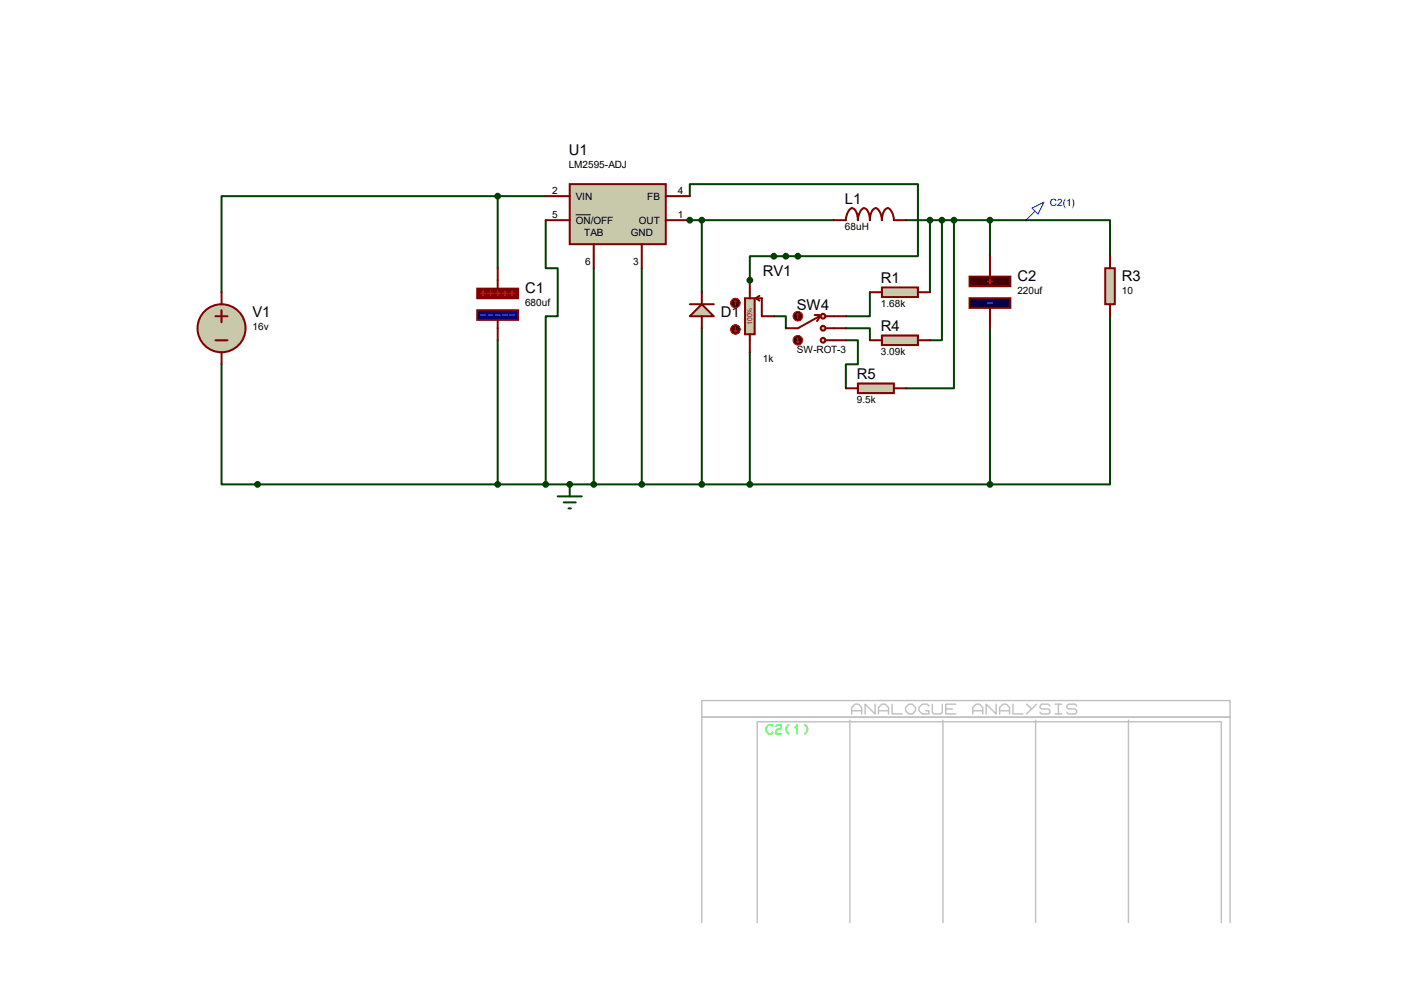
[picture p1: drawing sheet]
<svg xmlns="http://www.w3.org/2000/svg" width="297mm" height="210mm" viewBox="0 0 297 210" stroke-linecap="round" stroke-linejoin="round" font-family="sans-serif">
<path d="M125.6 56.7v45.7h83.8v-33M135.8 56.7v45.7M148.5 46.6h27.9M209.4 46.6v7.6" fill="none" stroke="#004000" stroke-width=".42"/>
<circle cx="120.5" cy="102.4" r=".21" fill="#004000"/>
<path d="M145.9 46.6h2.6M209.4 46.6h25.4v7.6M234.8 66.9v35.5h-25.4M120.5 102.4h5.1" fill="none" stroke="#004000" stroke-width=".42"/>
<circle cx="145.9" cy="46.6" r=".21" fill="#004000"/>
<g fill="none" stroke="#004000" stroke-width=".42">
<path d="M105.3 41.5h-58.4v20.3M105.3 41.5v15.2M105.3 41.5h10.1M115.4 46.6v10.1h2.6v10.2h-2.6v35.5M145.9 41.5v-2.6h48.3v15.3h-30.5M148.5 46.6v15.2M191.6 46.6h17.8M196.7 46.6v15.2M199.3 46.6v25.4h-2.6M201.8 46.6v35.5h-10.2M46.9 77v25.4h73.6M105.3 72v30.4"/>
<path d="M148.5 69.4v33M158.6 74.5v27.9"/>
</g>
<circle cx="158.6" cy="59.3" r=".21" fill="#004000"/>
<path d="M163.7 54.2h-5.1v5.1M163.7 66.9h2.5v2.5M178.9 72h2.6v5h-2.6v5.1M178.9 69.4h5.1v2.6M184 61.8v5.1h-5.1" fill="none" stroke="#004000" stroke-width=".42"/>
<path d="M120.5 38.9h20.3v12.7h-20.3z" fill="#c8c8aa" stroke="#800000" stroke-width=".42"/>
<path d="M115.4 41.5h5.1M115.4 46.6h5.1M125.6 51.6v5.1M135.8 51.6v5.1M140.8 41.5h5.1M140.8 46.6h5.1" fill="none" stroke="#800000" stroke-width=".42"/>
<path d="M121.8 45.4h3.2" fill="none" stroke="#000" stroke-width=".21"/>
<path d="M101 61h8.6v2.1h-8.6z" fill="#800000" stroke="#800000" stroke-width=".42"/>
<path d="M101 65.6h8.6v2h-8.6z" fill="#000078" stroke="#800000" stroke-width=".42"/>
<path d="M101.7 66.6h1M103.3 66.6h1M104.8 66.6h1M106.3 66.6h1M107.8 66.6h1" fill="none" stroke="#4376fe" stroke-width=".25"/>
<path d="M101.7 62.1h1M102.2 61.6v1M103.3 62.1h1M103.8 61.6v1M104.8 62.1h1M105.3 61.6v1M106.3 62.1h1M106.8 61.6v1M107.8 62.1h1M108.3 61.6v1" fill="none" stroke="#f00" stroke-width=".25"/>
<path d="M105.3 56.7v4.3M176.4 46.6h2.5a2.69 2.69 0 0 1 1.3-2.6 2.31 2.31 0 0 1 1.3 2.6 2.69 2.69 0 0 1 1.3-2.6 2.31 2.31 0 0 1 1.2 2.6 2.31 2.31 0 0 1 1.3-2.6 2.69 2.69 0 0 1 1.3 2.6 2.31 2.31 0 0 1 1.2-2.6 2.69 2.69 0 0 1 1.3 2.6h2.5M105.3 67.6v4.4" fill="none" stroke="#800000" stroke-width=".42"/>
<path d="M205.1 58.5h8.6v2h-8.6z" fill="#480000" stroke="#800000" stroke-width=".42"/>
<path d="M205.1 63.1h8.6v2h-8.6z" fill="#000048" stroke="#800000" stroke-width=".42"/>
<path d="M208.9 64.1h1" fill="none" stroke="#4376fe" stroke-width=".25"/>
<path d="M208.9 59.5h1M209.4 59v1" fill="none" stroke="#f00" stroke-width=".25"/>
<path d="M209.4 54.2v4.3M209.4 65.1v4.3" fill="none" stroke="#800000" stroke-width=".42"/>
<g fill="#004000" stroke="#004000" stroke-width=".42">
<circle cx="209.4" cy="102.4" r=".51"/>
<circle cx="199.3" cy="46.6" r=".51"/>
<circle cx="158.6" cy="102.4" r=".51"/>
<circle cx="135.8" cy="102.4" r=".51"/>
<circle cx="125.6" cy="102.4" r=".51"/>
</g>
<circle cx="46.9" cy="69.4" r="5.1" fill="#c8c8aa" stroke="#800000" stroke-width=".42"/>
<path d="M45.6 66.9h2.5M45.6 72h2.5M46.9 61.8v2.5M46.9 65.6v2.6M46.9 74.5v2.5" fill="none" stroke="#800000" stroke-width=".42"/>
<g fill="#004000" stroke="#004000" stroke-width=".42">
<circle cx="148.5" cy="46.6" r=".51"/>
<circle cx="148.5" cy="102.4" r=".51"/>
<circle cx="209.4" cy="46.6" r=".51"/>
<circle cx="120.5" cy="102.4" r=".51"/>
</g>
<g fill="none" stroke="#c0c0c0" stroke-width=".3">
<path d="M148.5 151.7h111.7M179.8 152.3v42.9M180.2 151v-1.4l.7-.7h.7l.7 .7v1.4M180.2 150.3h2.1M185.1 148.9v2.1l-2.1-2.1v2.1M185.8 151v-1.4l.8-.7h.7l.7 .7v1.4M185.8 150.3h2.2M188.7 148.9v2.1h2.1M191.6 149.6l.7-.7h.7l.7 .7v.7l-.7 .7h-.7l-.7-.7zM196.5 149.3l-.3-.4h-1.1l-.7 .7v.7l.7 .7h1.4v-.7h-.7M197.2 148.9v1.8l.4 .3h1.4l.3-.3v-1.8M199.5 152.3v42.9"/>
<path d="M200.1 149.9h1.4M202.2 148.9h-2.1v2.1h2.1M205.8 151v-1.4l.7-.7h.7l.7 .7v1.4M205.8 150.3h2.1M210.7 148.9v2.1l-2.1-2.1v2.1M211.5 151v-1.4l.7-.7h.7l.7 .7v1.4M211.5 150.3h2.1M214.3 148.9v2.1h2.1M217.2 148.9l1 1M219.1 152.3v42.9M219.3 148.9l-2.1 2.1M222.1 149.3l-.3-.4h-1.5l-.3 .4v.3l.3 .3h1.5l.3 .4v.4l-.3 .3h-1.5l-.3-.3"/>
<path d="M223.2 148.9h1.4M223.2 151h1.4M223.9 148.9v2.1M227.8 149.3l-.3-.4h-1.5l-.3 .4v.3l.3 .3h1.5l.3 .4v.4l-.3 .3h-1.5l-.3-.3M238.7 152.3v42.9M148.5 195.2v-47h111.7v47M160.2 195.2v-42.5h98.2v42.5"/>
</g>
<path d="M163.4 153.6l-.1-.3h-.7l-.5 .6v.7l.5 .6h.7l.1-.3M164.2 153.6l.2-.3h.7l.2 .6-.2 .3h-.7l-.2 .4v.6h1.1M166.8 153.3l-.5 .6v.7l.5 .6M168.2 153.9l.5-.6v1.9M170.3 153.3l.5 .6v.7l-.5 .6" fill="none" stroke="#0f0" stroke-width=".3"/>
<path d="M118 105h5.1M119.3 106.3h2.5M120.3 107.5h.5M120.5 102.4v2.6" fill="none" stroke="#004000" stroke-width=".42"/>
<path d="M233.8 56.7h2v7.6h-2z" fill="#c8c8aa" stroke="#800000" stroke-width=".42"/>
<path d="M234.8 54.2v2.5M234.8 64.3v2.6" fill="none" stroke="#800000" stroke-width=".42"/>
<path d="M218.3 44l2.6-1.2-1.3 2.5zM218.8 44.8l-1.8 1.8" fill="none" stroke="#0000c0" stroke-width=".21"/>
<circle cx="145.9" cy="46.6" r=".51" fill="#004000" stroke="#004000" stroke-width=".42"/>
<path d="M148.5 64.3l2.5 2.6h-5.1z" fill="#c8c8aa" stroke="#800000" stroke-width=".42"/>
<path d="M145.9 64.3h5.1M148.5 61.8v2.5M148.5 66.9v2.5" fill="none" stroke="#800000" stroke-width=".42"/>
<g fill="#004000" stroke="#004000" stroke-width=".42">
<circle cx="115.4" cy="102.4" r=".51"/>
<circle cx="105.3" cy="102.4" r=".51"/>
<circle cx="105.3" cy="41.5" r=".51"/>
<circle cx="54.5" cy="102.4" r=".51"/>
</g>
<path d="M186.6 60.8h7.6v2h-7.6z" fill="#c8c8aa" stroke="#800000" stroke-width=".42"/>
<path d="M184 61.8h2.6M194.2 61.8h2.5" fill="none" stroke="#800000" stroke-width=".42"/>
<path d="M186.6 71h7.6v2h-7.6z" fill="#c8c8aa" stroke="#800000" stroke-width=".42"/>
<path d="M184 72h2.6M194.2 72h2.5" fill="none" stroke="#800000" stroke-width=".42"/>
<path d="M181.5 81.1h7.6v2h-7.6z" fill="#c8c8aa" stroke="#800000" stroke-width=".42"/>
<path d="M178.9 82.1h2.6M189.1 82.1h2.5" fill="none" stroke="#800000" stroke-width=".42"/>
<g fill="#004000" stroke="#004000" stroke-width=".42">
<circle cx="168.8" cy="54.2" r=".51"/>
<circle cx="166.2" cy="54.2" r=".51"/>
<circle cx="163.7" cy="54.2" r=".51"/>
<circle cx="196.7" cy="46.6" r=".51"/>
<circle cx="201.8" cy="46.6" r=".51"/>
</g>
<path d="M157.6 63.1h2v7.6h-2z" fill="#c8c8aa" stroke="#800000" stroke-width=".42"/>
<path d="M158.6 59.3v3.8M158.6 70.7v3.8M159.9 63.1l.8 .5M159.9 63.1h1.3v3.8h2.5M160.7 62.6l-.8 .5" fill="none" stroke="#800000" stroke-width=".42"/>
<circle cx="155.6" cy="64.1" r="1.02" fill="#400000" stroke="#f00" stroke-width=".21"/>
<path d="M155.6 63.6l-.3 .2M155.6 63.6l.2 .2M155.6 63.6v1" fill="none" stroke="#f00" stroke-width=".21"/>
<circle cx="155.6" cy="69.7" r="1.02" fill="#400000" stroke="#f00" stroke-width=".21"/>
<path d="M155.3 69.9l.3 .3M155.6 69.2v1M155.8 69.9l-.2 .3" fill="none" stroke="#f00" stroke-width=".21"/>
<circle cx="158.6" cy="59.3" r=".51" fill="#004000" stroke="#004000" stroke-width=".42"/>
<g fill="#c8c8aa" stroke="#800000" stroke-width=".42">
<circle cx="174.1" cy="69.4" r=".51"/>
<circle cx="174.1" cy="72" r=".51"/>
<circle cx="174.1" cy="66.9" r=".51"/>
</g>
<path d="M172.3 66.6h1.1M173.4 66.9l-4.6 2.5h-2.6M173.4 67.1l-.6 .8M174.6 72h4.3M174.6 66.9h4.3M174.9 69.4h4" fill="none" stroke="#800000" stroke-width=".42"/>
<circle cx="168.8" cy="72" r="1.02" fill="#400000" stroke="#f00" stroke-width=".21"/>
<path d="M168.5 72.2l.3 .3M168.8 71.5v1M169 72.2l-.2 .3" fill="none" stroke="#f00" stroke-width=".21"/>
<circle cx="168.8" cy="66.9" r="1.02" fill="#400000" stroke="#f00" stroke-width=".21"/>
<path d="M168.8 66.4l.2 .2M168.8 66.4l-.3 .2M168.8 66.4v1" fill="none" stroke="#f00" stroke-width=".21"/>
<g font-size="3.1">
<text x="120.3" y="32.7">U1</text>
<text x="178.7" y="43.1">L1</text>
<text x="161.4" y="58.4">RV1</text>
<text x="186.4" y="59.9">R1</text>
<text x="215.2" y="59.4">C2</text>
<text x="237.3" y="59.4">R3</text>
<text x="111.1" y="61.9">C1</text>
<text x="168.6" y="65.5">SW4</text>
<text x="53.4" y="67">V1</text>
<text x="152.5" y="67">D1</text>
<text x="186.4" y="70.1">R4</text>
<text x="181.3" y="80.2">R5</text>
</g>
<g font-size="2.1">
<text x="120.3" y="35.6">LM2595-ADJ</text>
<text x="116.8" y="41.1">2</text>
<text x="143.4" y="41.1">4</text>
<text x="116.8" y="46.2">5</text>
<text x="121.8" y="42.2">VIN</text>
<text x="121.8" y="47.3">ON/OFF</text>
<text x="135.1" y="47.3">OUT</text>
<text x="136.9" y="42.2">FB</text>
<text x="143.4" y="46.2">1</text>
<text x="123.6" y="50">TAB</text>
<text x="133.4" y="50">GND</text>
<text x="178.7" y="48.7">68uH</text>
<text x="123.8" y="56.1">6</text>
<text x="133.9" y="56.1">3</text>
<text x="111.1" y="64.8">680uf</text>
<text x="186.4" y="65">1.68k</text>
<text x="215.2" y="62.3">220uf</text>
<text x="237.3" y="62.3">10</text>
<text x="53.4" y="69.9">16v</text>
<text x="161.4" y="76.7">1k</text>
<text x="168.6" y="74.6">SW-ROT-3</text>
<text x="186.4" y="75.1">3.09k</text>
<text x="181.3" y="85.3">9.5k</text>
</g>
<text font-size="2.1" fill="#0000c0" x="222.1" y="43.5">C2(1)</text>
<text font-size="1.4" fill="#c00000" x="159.1" y="68.7" transform="rotate(-90 159.1 68.7)">100%</text>
</svg>
